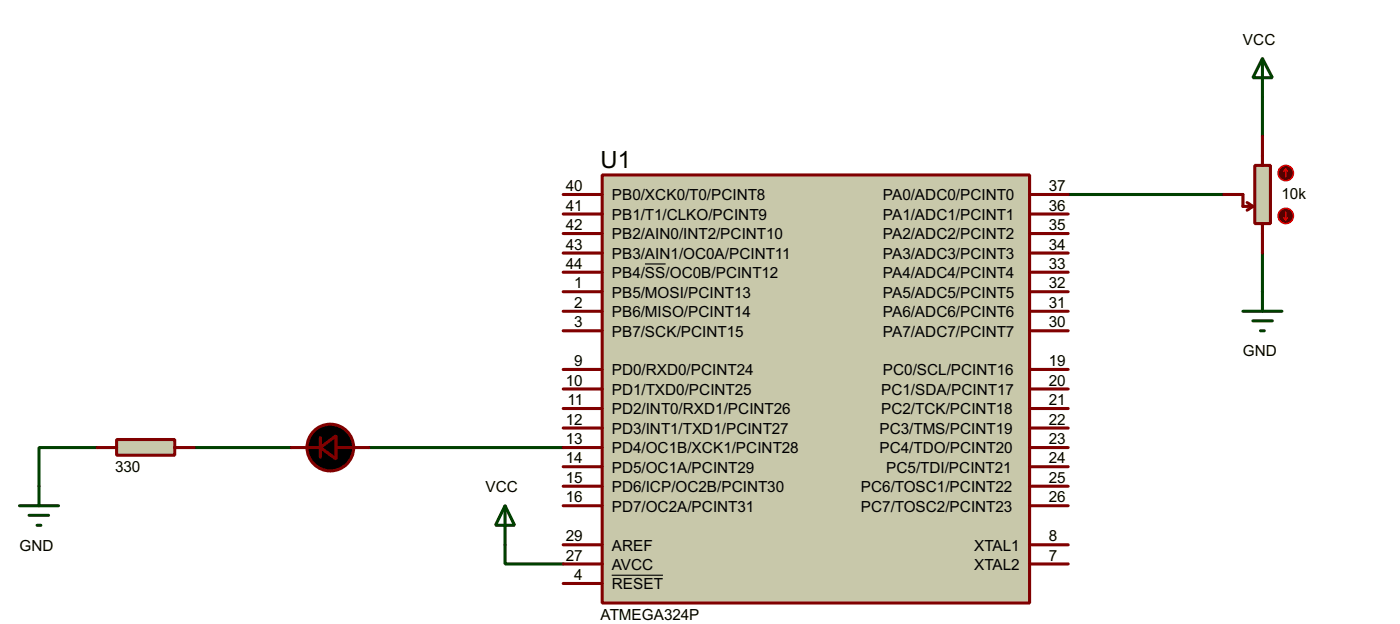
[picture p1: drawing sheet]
<svg xmlns="http://www.w3.org/2000/svg" width="183mm" height="81mm" viewBox="0 0 183 81" stroke-linecap="round" stroke-linejoin="round" font-family="sans-serif">
<path d="M165.1 12.7v5.1M139.7 25.4h20.4M165.1 33.1v5M12.7 58.5h-7.6v5M25.4 58.5h12.7M48.3 58.5h25.4M66.1 71.2v2.5h7.6" fill="none" stroke="#004000" stroke-width=".4"/>
<path d="M78.8 22.9h55.9v55.9h-55.9z" fill="#c8c8aa" stroke="#800000" stroke-width=".4"/>
<g fill="none" stroke="#800000" stroke-width=".4">
<path d="M73.7 38.1h5.1M73.7 35.6h5.1M73.7 33.1h5.1M73.7 30.5h5.1M73.7 28h5.1M73.7 25.4h5.1M134.7 38.1h5M134.7 35.6h5M134.7 33.1h5M134.7 30.5h5M134.7 28h5M134.7 25.4h5"/>
<path d="M73.7 58.5h5.1M73.7 55.9h5.1M73.7 53.4h5.1M73.7 50.8h5.1M73.7 48.3h5.1M73.7 40.7h5.1M73.7 43.2h5.1M134.7 58.5h5M134.7 55.9h5M134.7 53.4h5M134.7 50.8h5M134.7 48.3h5"/>
<path d="M134.7 40.7h5M134.7 43.2h5M73.7 63.5h5.1M73.7 61h5.1M73.7 73.7h5.1M73.7 71.2h5.1M73.7 66.1h5.1M73.7 76.2h5.1M134.7 63.5h5M134.7 61h5M134.7 73.7h5M134.7 71.2h5"/>
<path d="M134.7 66.1h5"/>
</g>
<path d="M84.4 34.5h2.7M80 75.1h6.7" fill="none" stroke="#000" stroke-width=".15"/>
<path d="M164.1 21.6h2.1v7.6h-2.1z" fill="#c8c8aa" stroke="#800000" stroke-width=".4"/>
<path d="M165.1 17.8v3.8M160.1 25.4h2.5v1.6h1.3M163.1 26.5l.8 .5M163.9 27l-.8 .5M165.1 29.2v3.9" fill="none" stroke="#800000" stroke-width=".4"/>
<circle cx="168.1" cy="22.6" r="1" fill="#400000" stroke="#f00" stroke-width=".2"/>
<path d="M168.2 22.1l.2 .3M168.2 22.1l-.3 .3M168.2 22.1v1" fill="none" stroke="#f00" stroke-width=".2"/>
<circle cx="168.1" cy="28.2" r="1" fill="#400000" stroke="#f00" stroke-width=".2"/>
<path d="M167.9 28.5l.3 .2M168.2 27.7v1M168.4 28.5l-.2 .2" fill="none" stroke="#f00" stroke-width=".2"/>
<g fill="#000" stroke="#800000" stroke-width=".4">
<path d="M41.9 58.5l2.1-1.6v3.1z"/>
<circle cx="43.2" cy="58.5" r="3.1"/>
</g>
<path d="M38.1 58.5h3.8M41.9 57.2v2.5M44 58.5h4.3" fill="none" stroke="#800000" stroke-width=".4"/>
<path d="M15.3 57.4h7.6v2.1h-7.6z" fill="#c8c8aa" stroke="#800000" stroke-width=".4"/>
<path d="M12.7 58.5h2.6M22.9 58.5h2.5" fill="none" stroke="#800000" stroke-width=".4"/>
<path d="M165.1 7.7l1.3 2.5h-2.5zM165.1 7.7v5M165.1 38.1v2.6M162.6 40.7h5.1M163.9 41.9h2.5M164.9 43.2h.5M2.6 66.1h5.1M3.8 67.3h2.6M4.9 68.6h.5M5.1 63.5v2.6M66.1 66.1l1.2 2.5h-2.5zM66.1 66.1v5.1" fill="none" stroke="#004000" stroke-width=".4"/>
<text font-size="3.1" x="78.6" y="22">U1</text>
<g font-size="2">
<text x="162.6" y="5.9">VCC</text>
<text x="74" y="27.5">41</text>
<text x="74" y="25">40</text>
<text x="80" y="28.7">PB1/T1/CLKO/PCINT9</text>
<text x="80" y="26.2">PB0/XCK0/T0/PCINT8</text>
<text x="115.5" y="28.7">PA1/ADC1/PCINT1</text>
<text x="115.5" y="26.2">PA0/ADC0/PCINT0</text>
<text x="137.2" y="27.5">36</text>
<text x="137.2" y="25">37</text>
<text x="167.6" y="25.9">10k</text>
<text x="74" y="35.1">44</text>
<text x="74" y="32.6">43</text>
<text x="74" y="30.1">42</text>
<text x="80" y="33.8">PB3/AIN1/OC0A/PCINT11</text>
<text x="80" y="31.3">PB2/AIN0/INT2/PCINT10</text>
<text x="115.5" y="33.8">PA3/ADC3/PCINT3</text>
<text x="115.5" y="31.3">PA2/ADC2/PCINT2</text>
<text x="137.2" y="35.1">33</text>
<text x="137.2" y="32.6">34</text>
<text x="137.2" y="30.1">35</text>
<text x="75.1" y="40.2">2</text>
<text x="75.1" y="37.7">1</text>
<text x="80" y="41.4">PB6/MISO/PCINT14</text>
<text x="80" y="38.9">PB5/MOSI/PCINT13</text>
<text x="80" y="36.3">PB4/SS/OC0B/PCINT12</text>
<text x="115.5" y="41.4">PA6/ADC6/PCINT6</text>
<text x="115.5" y="38.9">PA5/ADC5/PCINT5</text>
<text x="115.5" y="36.3">PA4/ADC4/PCINT4</text>
<text x="137.2" y="40.2">31</text>
<text x="137.2" y="37.7">32</text>
<text x="75.1" y="42.8">3</text>
<text x="75.1" y="47.8">9</text>
<text x="80" y="44">PB7/SCK/PCINT15</text>
<text x="115.5" y="44">PA7/ADC7/PCINT7</text>
<text x="137.2" y="47.8">19</text>
<text x="137.2" y="42.8">30</text>
<text x="162.6" y="46.5">GND</text>
<text x="74" y="50.4">10</text>
<text x="74.2" y="52.9">11</text>
<text x="80" y="51.6">PD1/TXD0/PCINT25</text>
<text x="80" y="49">PD0/RXD0/PCINT24</text>
<text x="115.2" y="51.6">PC1/SDA/PCINT17</text>
<text x="115.5" y="49">PC0/SCL/PCINT16</text>
<text x="137.2" y="52.9">21</text>
<text x="137.2" y="50.4">20</text>
<text x="74" y="58">13</text>
<text x="74" y="55.5">12</text>
<text x="80" y="59.2">PD4/OC1B/XCK1/PCINT28</text>
<text x="80" y="56.7">PD3/INT1/TXD1/PCINT27</text>
<text x="80" y="54.1">PD2/INT0/RXD1/PCINT26</text>
<text x="115" y="59.2">PC4/TDO/PCINT20</text>
<text x="115" y="56.7">PC3/TMS/PCINT19</text>
<text x="115.2" y="54.1">PC2/TCK/PCINT18</text>
<text x="137.2" y="58">23</text>
<text x="137.2" y="55.5">22</text>
<text x="15.1" y="61.6">330</text>
<text x="63.5" y="64.3">VCC</text>
<text x="74" y="63.1">15</text>
<text x="74" y="60.5">14</text>
<text x="74" y="65.6">16</text>
<text x="80" y="64.3">PD6/ICP/OC2B/PCINT30</text>
<text x="80" y="61.7">PD5/OC1A/PCINT29</text>
<text x="112.6" y="64.3">PC6/TOSC1/PCINT22</text>
<text x="115.9" y="61.7">PC5/TDI/PCINT21</text>
<text x="137.2" y="63.1">25</text>
<text x="137.2" y="60.5">24</text>
<text x="137.2" y="65.6">26</text>
<text x="2.6" y="71.9">GND</text>
<text x="74" y="70.7">29</text>
<text x="80" y="71.9">AREF</text>
<text x="80" y="66.8">PD7/OC2A/PCINT31</text>
<text x="112.6" y="66.8">PC7/TOSC2/PCINT23</text>
<text x="127.4" y="71.9">XTAL1</text>
<text x="137.2" y="70.7">8</text>
<text x="74" y="73.2">27</text>
<text x="75.1" y="75.8">4</text>
<text x="80" y="74.4">AVCC</text>
<text x="80" y="77">RESET</text>
<text x="127.4" y="74.4">XTAL2</text>
<text x="137.2" y="73.2">7</text>
<text x="78.6" y="80.9">ATMEGA324P</text>
</g>
</svg>
